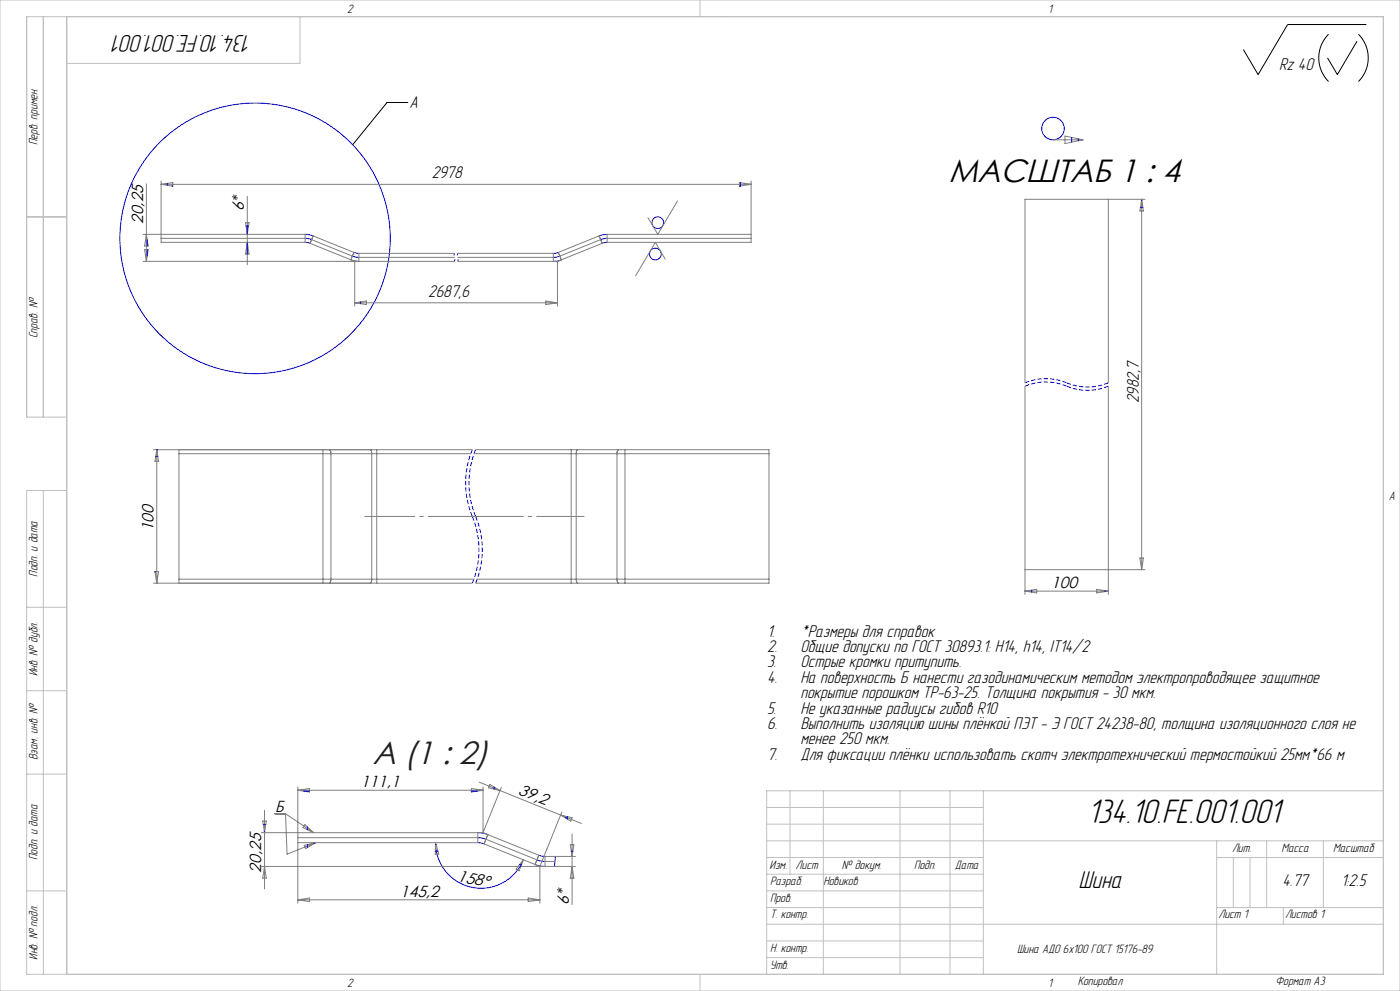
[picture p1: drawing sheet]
<svg xmlns="http://www.w3.org/2000/svg" width="420mm" height="297mm" viewBox="0 0 420 297" stroke-linecap="round" stroke-linejoin="round" font-family="sans-serif">
<g fill="none" stroke="#00f" stroke-width=".3">
<path d="M50.2 55v.5M51.6 55.7h.2M221.8 55.7h.3M222.2 54.8v.9M321.5 41.2v1.4M323.5 41.6v.6M44.2 71.9v1.8M44.2 74.8v1.9M73.8 67.7h.8M74.2 67.7v2.4M74.2 72.7v3.4M91.5 71.4l2 .4"/>
<path d="M91.5 72.6l1.5 .3M91.5 70.2l2.4 .5M105.3 77.9l2.4 .4M105.7 76.8l2 .3M106.2 75.6l1.5 .3M167.5 75.6l-1.5 .3M168 76.8l-2 .3M168.4 77.9l-2.4 .4M182.1 71.4l-1.9 .4M182.1 72.6l-1.5 .3M182.1 70.2l-2.4 .5M342.1 62.2h.8"/>
<path d="M342.4 60.2h.2M108.2 90.5v.5M46.7 136.8h.6M47 134.8h.1M46.5 171.3v.2M309.5 176.9v.6M331.5 177v.3M91.1 237.1h1.8M141.4 237.1h1.8M148.2 235.9v.6M79 247.1h.7M79.3 249.1h.1"/>
<path d="M92.2 247.8v.9M92.2 253.1v.9M94.2 252.7v.1M130.6 255.1h.8M130.6 253.1h.2M130.7 252.5a13.7 13.7 0 0 0 11 13.5 13.7 13.7 0 0 0 15.3-8.3M143.4 251l2.4 .5M143.4 252.5l1.8 .4M143.4 249.5l2.9 .6M155.9 259.1h.6M156.2 259.1v.7M160.5 259.1l3 .6"/>
<path d="M161.1 257.7l2.4 .5M161.6 256.3l1.9 .4M166.6 256.7l-.3 3M169.6 245.1h.6M170.2 244.7v.8M171.4 255.1h.5"/>
<circle cx="315.9" cy="38.5" r="3.4"/>
<circle cx="76.5" cy="71.4" r="40.6"/>
<circle cx="196.6" cy="76.1" r="1.75"/>
<circle cx="197.3" cy="66.7" r="1.75"/>
</g>
<path d="M136.3 75.9v1.2M136.3 78.3v-1.2M137.3 75.9v1.2M137.3 78.3v-1.2" fill="none" stroke="#00f" stroke-width=".3" stroke-dasharray="1.3 .6" stroke-dashoffset=".6" stroke-linecap="butt"/>
<path d="M320 115.7a16.3 16.3 0 0 0 12.5 0M320 115.7a16.3 16.3 0 0 0-12.5 0M320 114.7a16.3 16.3 0 0 0 12.5 0M320 114.7a16.3 16.3 0 0 0-12.5 0M141.7 134.8a26 26 0 0 0 0 20M142.7 134.8a26 26 0 0 0 0 20M141.7 174.8a26 26 0 0 0 0-20M142.7 174.8a26 26 0 0 0 0-20" fill="none" stroke="#00f" stroke-width=".3" stroke-dasharray="1.3 .6" stroke-dashoffset="-.1" stroke-linecap="butt"/>
<path d="M398.6 10.3a10 10 0 0 0 0 14.1M407.1 12.4l-5.9 9.9-2.9-5M407.5 10.3a10 10 0 0 1 0 14.1M409.9 7.4h-23.6l-8.9 14.9-4.4-7.5M122.4 30.7h-6.3l-10.3 12.7" fill="none" stroke="#000" stroke-width=".3"/>
<path d="M109.1 154.8h34.7" fill="none" stroke="#808080" stroke-width=".3" stroke-dasharray="15.2 1.3 1.3 1.3" stroke-dashoffset="-.2" stroke-linecap="butt"/>
<path d="M142.7 154.8h32.6" fill="none" stroke="#808080" stroke-width=".3" stroke-dasharray="15.2 1.3 1.3 1.3" stroke-dashoffset=".8" stroke-linecap="butt"/>
<g fill="none" stroke="#808080" stroke-width=".3">
<path d="M43.9 55.1v23.2M48.3 54.3v18.3h43.2v-2.4h-48.6M48.3 55.3l3.5-.6v1.1zM48.3 55.3h177M74.2 58.8v20.6M221.8 54.7l3.5 .6-3.5 .5zM225.3 54.3v18.3h-43.2v-2.4h43.2M315.9 41.9h9M319.5 40.8l5.4 1.1-5.4 1.1zM332.5 59.7v55M342.5 59.7l.5 3.5h-1zM342.5 59.7v111"/>
<path d="M343.5 59.7h-36v55M42.9 78.3h93.4M43.4 74.8h1.1l-.6 3.5zM43.9 70.2l.6 3.5h-1.1zM48.3 71.4h43.2M73.6 66.7h1.1l-.5 3.5zM74.2 72.6l.5 3.5h-1.1zM93.5 71.8l12.2 5M93.9 70.7l-.9 2.2 13.8 5.6M93.9 70.7l12.3 4.9-.9 2.2M93.9 70.7h.1M105.3 77.8v.1"/>
<path d="M106.4 78.3v13.4M107.7 77.1h28.6M136.3 75.9h-28.6v2.4M137.3 77.1h28.7M137.3 75.9h28.7v2.4M167.2 78.3v13.4M167.5 75.6v.1M167.5 75.7l.9 2.1M167.6 78.3h-30.3M168.4 77.8v.1M168.4 77.9l-1.5 .6M180.2 71.8l-12.2 5"/>
<path d="M180.6 72.9l-.9-2.2-12.2 4.9M180.6 72.9h.1M180.6 72.9l-12.2 5M182.1 71.4h43.2M199.5 77.6l-2.9-5-5.9 10M203.2 60.2l-5.9 10-2.9-5M106.4 90.7l3.5-.5v1.1zM106.4 90.7h60.8M163.7 90.2l3.5 .5-3.5 .6zM307.5 115.7v62.5M332.5 115.7v62.5M47 134.8l.6 3.5h-1.1z"/>
<path d="M47 134.8v40M53.7 136h87.5M53.7 134.8v40M96.9 134.8v40M98.8 134.8l.4 .3 .1 .9v37.6l-.1 .8-.4 .4M111.1 134.8l.3 .3 .1 .9v37.6l-.1 .8-.3 .4M113 134.8v40M141.7 134.8h-95.7M142.2 136h88.5M142.7 134.8h88v40h-88M171.4 134.8v40M173.3 134.8l-.3 .3-.1 .9v37.6l.1 .8 .3 .4"/>
<path d="M185.5 134.8l-.3 .3-.1 .9v37.6l.1 .8 .3 .4M187.5 134.8v40M46.5 171.3h1.1l-.6 3.5zM53.7 173.6h88.5M141.7 174.8h-95.7M143.2 173.6h87.5M307.5 177.2l3.5-.6v1.1zM307.5 177.2h25M329 176.6l3.5 .6-3.5 .5zM342 167.2h1l-.5 3.5zM343.5 170.7h-36M89.4 236.8l3.5-.5v1.1z"/>
<path d="M89.4 235.8v34.9M89.4 236.8h55.5M141.4 236.3l3.5 .5-3.5 .6zM143.8 234.4l30.6 12.4M144.9 235.8v13.7M147 235.1l3 1.8-3.4-.8zM150.4 236l-5.5 13.5M78.4 249.5h66.5M78.4 259.7h94.2M78.8 246h1.1l-.5 3.5zM79.4 259.7l.5 3.5h-1.1zM79.4 242.8v23.6"/>
<path d="M82.5 243.9h3.2M85.7 243.9l.4 12.1 8.6-3.5M85.7 243.9l8.4 5.6M89.4 251h54M91.3 253.4l3.4-.9-3 1.9zM91.5 247.1l2.6 2.4-3.2-1.5zM130.7 252.5l.9 3.5-1 .1zM143.4 249.5v3h-54M144.9 249.5l16.7 6.8-.5 1.4M145.2 252.9l16.8 6.8M145.2 252.9h.1M145.8 251.5l15.3 6.2"/>
<path d="M145.8 251.5l-.6 1.4M146.3 250.2l-.5 1.3M146.3 250.1v.1M157 257.7l-1.2 3.3-1-.5zM161.1 257.7l-.6 1.4M162 259.7v11M163.5 258.2h3M168.2 244.3l3.4 .8-.4 1zM168.6 243.3l-6.6 16.4M171.1 253.2h1.1l-.6 3.5zM171.6 259.7l.6 3.5h-1.1zM171.6 249.9v21.2"/>
<path d="M172.6 256.7h-9.1v3M89.4 269.7l3.5-.6v1.1zM89.4 269.7h72.6M158.5 269.1l3.5 .6-3.5 .5z"/>
</g>
<g fill="none" stroke="#c0c0c0" stroke-width=".3">
<path d="M0 0h420v297h-420zM13 5v120M20 5v287M90 5v14h-70M210 0v5M217.5 5h.1M8 65h12M20 125h-12v-120h407v287h-407v-145h12M13 147v145M20 148.5h.1M415 148.5h.1M8 182h12"/>
<path d="M8 207h12M8 232h12M237 237v25M247 237v55M270 237v55M285 237v55M295 237v55M415 237h-185v55M230 257h65M230 242h65M230 247h65M230 252h185"/>
<path d="M365 252v40M365 257h50M370 257v15M375 257v15M380 252v20M397 252v20M8 267h12M230 262h65M230 267h65M230 272h65M230 277h185M365 272h50"/>
<path d="M385 272v5M210 292v5M217.5 292h.1M230 282h65M230 287h65"/>
</g>
<text font-size="10.5" x="326.2" y="246.6">134.10.FE.001.001</text>
<text font-size="9.7" x="284.7" y="54.6">МАСШТАБ 1 : 4</text>
<text font-size="9.7" fill="#191924" x="111.8" y="229">A (1 : 2)</text>
<g font-size="7.5">
<text x="75.6" y="10.5" transform="rotate(-180 75.6 10.5)">134.10.FE.001.001</text>
<text x="323.6" y="266">Шина</text>
</g>
<g font-size="5.3">
<text x="383.7" y="21.1">Rz 40</text>
<text x="122.9" y="32.3">А</text>
<text x="129.5" y="53.5">2978</text>
<text x="128.5" y="89.1">2687,6</text>
<text x="341.6" y="120.9" transform="rotate(-90 341.6 120.9)">2982,7</text>
<text x="230.1" y="190.8">1.</text>
<text x="240.1" y="190.8">*Размеры для справок</text>
<text x="230.1" y="195.4">2.</text>
<text x="240.1" y="195.4">Общие допуски по ГОСТ 30893.1: H14, h14, IT14/2</text>
<text x="230.1" y="200">3.</text>
<text x="240.1" y="200">Острые кромки притупить.</text>
<text x="230.1" y="204.6">4.</text>
<text x="240.1" y="204.6">На поверхность Б нанести газодинамическим методом электропроводящее защитное</text>
<text x="240.1" y="209.3">покрытие порошком ТР-63-25. Толщина покрытия - 30 мкм.</text>
<text x="230.1" y="213.9">5.</text>
<text x="240.1" y="213.9">Не указанные радиусы гибов R10</text>
<text x="230.1" y="218.5">6.</text>
<text x="240.1" y="218.5">Выполнить изоляцию шины плёнкой ПЭТ - Э ГОСТ 24238-80, толщина изоляционного слоя не</text>
<text x="230.1" y="227.7">7.</text>
<text x="240.1" y="223.1">менее 250 мкм.</text>
<text x="240.1" y="227.7">Для фиксации плёнки использовать скотч электротехнический термостойкий 25мм*66 м</text>
<text x="384.8" y="265.6">4.77</text>
<text x="402.3" y="265.6">1:2.5</text>
</g>
<g font-size="4.8">
<text x="73.2" y="63.4" transform="rotate(-90 73.2 63.4)">6*</text>
<text x="42.9" y="67.1" transform="rotate(-90 42.9 67.1)">20,25</text>
<text x="46" y="159.2" transform="rotate(-90 46 159.2)">100</text>
<text x="315.4" y="176.2">100</text>
<text x="108.3" y="235.9">111,1</text>
<text x="155.3" y="238" transform="rotate(22 155.3 238)">39,2</text>
<text x="82.6" y="243.4">Б</text>
<text x="78.4" y="261.5" transform="rotate(-90 78.4 261.5)">20,25</text>
<text x="120" y="268.7">145,2</text>
<text x="137" y="264" transform="rotate(11 137 264)">158°</text>
<text x="170.6" y="271.1" transform="rotate(-90 170.6 271.1)">6*</text>
</g>
<g font-size="3.8" fill="#010000">
<text x="104.2" y="3.8">2</text>
<text x="314.5" y="3.8">1</text>
<text x="416.6" y="149.8">A</text>
<text x="104.2" y="295.8">2</text>
<text x="314.5" y="295.8">1</text>
</g>
<g font-size="3.8">
<text x="11.3" y="43.5" transform="rotate(-90 11.3 43.5)">Перв. примен.</text>
<text x="11.3" y="101.4" transform="rotate(-90 11.3 101.4)">Справ. №</text>
<text x="11.3" y="172.8" transform="rotate(-90 11.3 172.8)">Подп. и дата</text>
<text x="11.3" y="202.7" transform="rotate(-90 11.3 202.7)">Инв. № дубл.</text>
<text x="11.3" y="227.8" transform="rotate(-90 11.3 227.8)">Взам. инв. №</text>
<text x="11.3" y="257.8" transform="rotate(-90 11.3 257.8)">Подп. и дата</text>
<text x="369.6" y="255.3">Лит.</text>
<text x="384.4" y="255.3">Масса</text>
<text x="399.9" y="255.3">Масштаб</text>
<text x="230.9" y="260.3">Изм.</text>
<text x="238.7" y="260.3">Лист</text>
<text x="252.6" y="260.3">№ докум.</text>
<text x="274.2" y="260.3">Подп.</text>
<text x="286.5" y="260.3">Дата</text>
<text x="231" y="265.3">Разраб.</text>
<text x="247" y="265.4">Новиков</text>
<text x="231" y="275.3">Т. контр.</text>
<text x="231" y="270.3">Пров.</text>
<text x="365.5" y="275.3">Лист 1</text>
<text x="385.5" y="275.3">Листов 1</text>
<text x="11.3" y="287.6" transform="rotate(-90 11.3 287.6)">Инв. № подл.</text>
<text x="231" y="285.3">Н. контр.</text>
<text x="305.1" y="285.6">Шина АД0 6x100 ГОСТ 15176-89</text>
<text x="231" y="290.3">Утв.</text>
<text x="323.3" y="295.3">Копировал</text>
<text x="382.7" y="295.3">Формат А3</text>
</g>
</svg>
